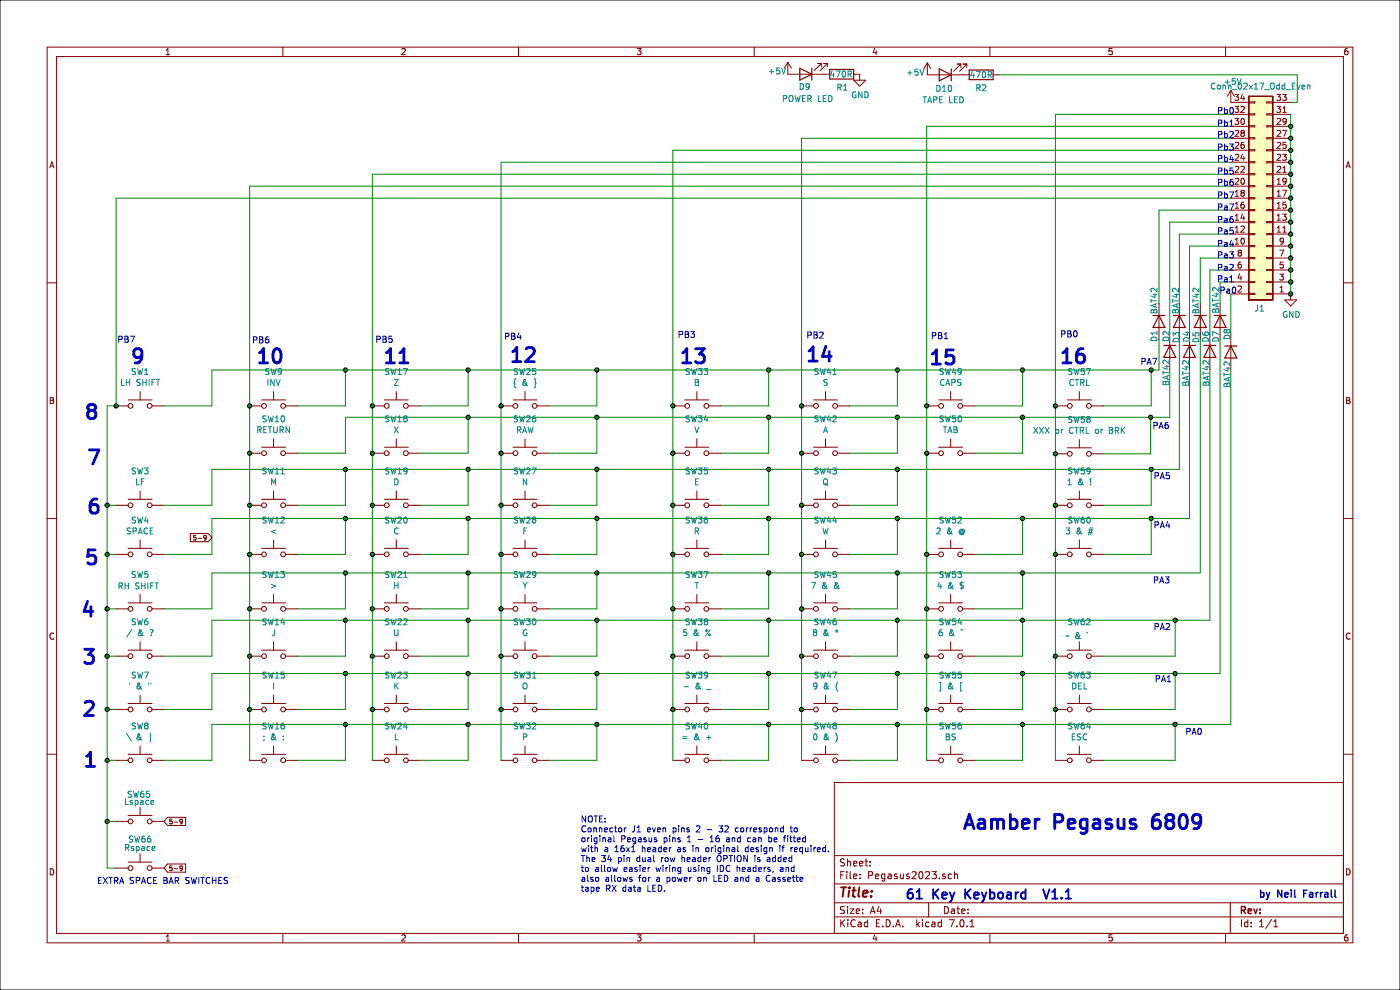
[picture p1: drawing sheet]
EESchema Schematic File Version 4
LIBS:Pegasus2023-cache
EELAYER 29 0
EELAYER END
$Descr A4 11693 8268
encoding utf-8
Sheet 1 1
Title ""
Date ""
Rev ""
Comp ""
Comment1 ""
Comment2 ""
Comment3 ""
Comment4 ""
$EndDescr
Text Notes 10515 7500 0    59   ~ 12
by Neil Farrall
Text Notes 8045 6935 0    118  ~ 24
Aamber Pegasus 6809
$Comp
L Switch:SW_Push SW58
U 1 1
P 9015 3790
F 0 "SW58" H 9015 4075 50  0000 C CNN
F 1 "XXX or CTRL or BRK" H 9015 3984 50  0000 C CNN
F 2 "Button_Switch_Keyboard:SW_Cherry_MX_1.00u_PCB" H 9015 3990 50  0001 C CNN
F 3 "~" H 9015 3990 50  0001 C CNN
	1    9015 3790
	1    0    0    -1  
$EndComp
$Comp
L Switch:SW_Push SW59
U 1 1
P 9015 4220
F 0 "SW59" H 9015 4505 50  0000 C CNN
F 1 "1 & !" H 9015 4414 50  0000 C CNN
F 2 "Button_Switch_Keyboard:SW_Cherry_MX_1.00u_PCB" H 9015 4420 50  0001 C CNN
F 3 "~" H 9015 4420 50  0001 C CNN
	1    9015 4220
	1    0    0    -1  
$EndComp
$Comp
L Switch:SW_Push SW60
U 1 1
P 9015 4630
F 0 "SW60" H 9015 4915 50  0000 C CNN
F 1 "3 & #" H 9015 4824 50  0000 C CNN
F 2 "Button_Switch_Keyboard:SW_Cherry_MX_1.00u_PCB" H 9015 4830 50  0001 C CNN
F 3 "~" H 9015 4830 50  0001 C CNN
	1    9015 4630
	1    0    0    -1  
$EndComp
$Comp
L Switch:SW_Push SW62
U 1 1
P 9015 5480
F 0 "SW62" H 9015 5765 50  0000 C CNN
F 1 "~ & `" H 8995 5650 50  0000 C CNN
F 2 "Button_Switch_Keyboard:SW_Cherry_MX_1.00u_PCB" H 9015 5680 50  0001 C CNN
F 3 "~" H 9015 5680 50  0001 C CNN
	1    9015 5480
	1    0    0    -1  
$EndComp
$Comp
L Switch:SW_Push SW57
U 1 1
P 9015 3390
F 0 "SW57" H 9015 3675 50  0000 C CNN
F 1 "CTRL" H 9015 3584 50  0000 C CNN
F 2 "Button_Switch_Keyboard:SW_Cherry_MX_1.00u_PCB" H 9015 3590 50  0001 C CNN
F 3 "~" H 9015 3590 50  0001 C CNN
	1    9015 3390
	1    0    0    -1  
$EndComp
$Comp
L Switch:SW_Push SW63
U 1 1
P 9015 5925
F 0 "SW63" H 9015 6210 50  0000 C CNN
F 1 "DEL" H 9015 6119 50  0000 C CNN
F 2 "Button_Switch_Keyboard:SW_Cherry_MX_1.00u_PCB" H 9015 6125 50  0001 C CNN
F 3 "~" H 9015 6125 50  0001 C CNN
	1    9015 5925
	1    0    0    -1  
$EndComp
Text Notes 10185 2455 0    51   ~ 0
Pa0
Text Notes 10165 2360 0    51   ~ 0
Pa1
Text Notes 10165 2265 0    51   ~ 0
Pa2
Text Notes 10165 2160 0    51   ~ 0
Pa3
Text Notes 10165 2065 0    51   ~ 0
Pa4
Text Notes 10165 1960 0    51   ~ 0
Pa5
Text Notes 10165 1865 0    51   ~ 0
Pa6
Text Notes 10165 1760 0    51   ~ 0
Pa7
Text Notes 10165 955  0    51   ~ 0
Pb0
Text Notes 10165 1060 0    51   ~ 0
Pb1
Text Notes 10165 1155 0    51   ~ 0
Pb2
Text Notes 10165 1260 0    51   ~ 0
Pb3
Text Notes 10165 1355 0    51   ~ 0
Pb4
Text Notes 10165 1460 0    51   ~ 0
Pb5
Text Notes 10165 1555 0    51   ~ 0
Pb6
Text Notes 10165 1660 0    51   ~ 0
Pb7
Wire Wire Line
	8815 4220 8820 4220
Wire Wire Line
	8815 4630 8820 4630
Connection ~ 8815 4220
Wire Wire Line
	8815 4220 8815 4630
Wire Wire Line
	10280 2455 10280 2790
Wire Wire Line
	10280 2355 10190 2355
Wire Wire Line
	10190 2355 10190 2535
Wire Wire Line
	10280 2255 10105 2255
Wire Wire Line
	10105 2255 10105 2785
Wire Wire Line
	10280 2155 10025 2155
Wire Wire Line
	10025 2155 10025 2535
Wire Wire Line
	10280 2055 9935 2055
Wire Wire Line
	9935 2055 9935 2785
Wire Wire Line
	10280 1955 9850 1955
Wire Wire Line
	9850 1955 9850 2535
Wire Wire Line
	10280 1855 9770 1855
Wire Wire Line
	9770 1855 9770 2785
Wire Wire Line
	10280 1755 9680 1755
Wire Wire Line
	9680 1755 9680 2535
$Comp
L Device:D D5
U 1 1
P 10025 2685
F 0 "D5" H 10105 2650 50  0000 L CNN
F 1 "BAT42" H 9735 2650 50  0000 L CNN
F 2 "Diode_THT:D_DO-35_SOD27_P10.16mm_Horizontal" H 10025 2685 50  0001 C CNN
F 3 "~" H 10025 2685 50  0001 C CNN
	1    10025 2685
	0    1    1    0   
$EndComp
$Comp
L Device:D D7
U 1 1
P 10190 2685
F 0 "D7" H 10265 2650 50  0000 L CNN
F 1 "BAT42" H 9895 2650 50  0000 L CNN
F 2 "Diode_THT:D_DO-35_SOD27_P10.16mm_Horizontal" H 10190 2685 50  0001 C CNN
F 3 "~" H 10190 2685 50  0001 C CNN
	1    10190 2685
	0    1    1    0   
$EndComp
$Comp
L Device:D D1
U 1 1
P 9680 2685
F 0 "D1" H 9750 2645 50  0000 L CNN
F 1 "BAT42" H 9390 2645 50  0000 L CNN
F 2 "Diode_THT:D_DO-35_SOD27_P10.16mm_Horizontal" H 9680 2685 50  0001 C CNN
F 3 "~" H 9680 2685 50  0001 C CNN
	1    9680 2685
	0    1    1    0   
$EndComp
$Comp
L Device:D D2
U 1 1
P 9770 2935
F 0 "D2" H 9590 2905 50  0000 L CNN
F 1 "BAT42" H 9830 2905 50  0000 L CNN
F 2 "Diode_THT:D_DO-35_SOD27_P10.16mm_Horizontal" H 9770 2935 50  0001 C CNN
F 3 "~" H 9770 2935 50  0001 C CNN
	1    9770 2935
	0    1    1    0   
$EndComp
$Comp
L Device:D D3
U 1 1
P 9850 2685
F 0 "D3" H 9930 2660 50  0000 L CNN
F 1 "BAT42" H 9560 2655 50  0000 L CNN
F 2 "Diode_THT:D_DO-35_SOD27_P10.16mm_Horizontal" H 9850 2685 50  0001 C CNN
F 3 "~" H 9850 2685 50  0001 C CNN
	1    9850 2685
	0    1    1    0   
$EndComp
$Comp
L Device:D D4
U 1 1
P 9935 2935
F 0 "D4" H 9760 2910 50  0000 L CNN
F 1 "BAT42" H 10000 2905 50  0000 L CNN
F 2 "Diode_THT:D_DO-35_SOD27_P10.16mm_Horizontal" H 9935 2935 50  0001 C CNN
F 3 "~" H 9935 2935 50  0001 C CNN
	1    9935 2935
	0    1    1    0   
$EndComp
$Comp
L Device:D D6
U 1 1
P 10105 2935
F 0 "D6" H 9930 2900 50  0000 L CNN
F 1 "BAT42" H 10170 2905 50  0000 L CNN
F 2 "Diode_THT:D_DO-35_SOD27_P10.16mm_Horizontal" H 10105 2935 50  0001 C CNN
F 3 "~" H 10105 2935 50  0001 C CNN
	1    10105 2935
	0    1    1    0   
$EndComp
$Comp
L Device:D D8
U 1 1
P 10280 2940
F 0 "D8" H 10080 2910 50  0000 L CNN
F 1 "BAT42" H 10350 2910 50  0000 L CNN
F 2 "Diode_THT:D_DO-35_SOD27_P10.16mm_Horizontal" H 10280 2940 50  0001 C CNN
F 3 "~" H 10280 2940 50  0001 C CNN
	1    10280 2940
	0    1    1    0   
$EndComp
Wire Wire Line
	9680 2835 9680 3090
Wire Wire Line
	1770 3390 1770 3090
Wire Wire Line
	9770 3085 9770 3485
Wire Wire Line
	9850 2835 9850 3920
Wire Wire Line
	9935 3085 9935 4330
Wire Wire Line
	10025 2835 10025 4785
Wire Wire Line
	10105 3085 10105 5180
Wire Wire Line
	10190 2835 10190 5625
Wire Wire Line
	10280 3090 10280 6050
Wire Wire Line
	1770 3090 2885 3090
Wire Wire Line
	9615 3390 9615 3090
Connection ~ 9615 3090
Wire Wire Line
	9615 3090 9680 3090
Wire Wire Line
	8540 3390 8540 3090
Connection ~ 8540 3090
Wire Wire Line
	8540 3090 9615 3090
Wire Wire Line
	7495 3390 7495 3090
Connection ~ 7495 3090
Wire Wire Line
	7495 3090 8540 3090
Wire Wire Line
	6420 3390 6420 3090
Connection ~ 6420 3090
Wire Wire Line
	6420 3090 7495 3090
Wire Wire Line
	7495 3485 7495 3785
Wire Wire Line
	8540 3785 8540 3485
Wire Wire Line
	9615 4220 9615 3920
Connection ~ 9615 3920
Wire Wire Line
	9615 3920 9850 3920
Wire Wire Line
	9615 4630 9615 4330
Connection ~ 9615 4330
Wire Wire Line
	9615 4330 9935 4330
Wire Wire Line
	9815 5480 9815 5180
Wire Wire Line
	9815 5925 9815 5625
Wire Wire Line
	9815 6350 9815 6050
Wire Wire Line
	8540 6350 8540 6050
Wire Wire Line
	8540 5925 8540 5625
Wire Wire Line
	8540 5480 8540 5180
Wire Wire Line
	8540 5085 8540 4785
Wire Wire Line
	8540 4630 8540 4330
Wire Wire Line
	8540 4330 9615 4330
Wire Wire Line
	7495 6350 7495 6050
Wire Wire Line
	7495 5925 7495 5625
Wire Wire Line
	7495 5480 7495 5180
Wire Wire Line
	7495 4630 7495 4330
Wire Wire Line
	7495 4220 7495 3920
Wire Wire Line
	6420 6350 6420 6050
Wire Wire Line
	6420 5925 6420 5625
Wire Wire Line
	6420 5480 6420 5180
Wire Wire Line
	6420 5085 6420 4785
Wire Wire Line
	6420 4630 6420 4330
Wire Wire Line
	6420 4220 6420 3920
Wire Wire Line
	6420 3485 6420 3785
Wire Wire Line
	4985 6350 4985 6050
Wire Wire Line
	4985 5480 4985 5180
Wire Wire Line
	4985 5085 4985 4785
Wire Wire Line
	4985 4630 4985 4330
Wire Wire Line
	4985 4220 4985 3920
Wire Wire Line
	4985 3390 4985 3090
Connection ~ 4985 3090
Wire Wire Line
	4985 3090 6420 3090
Wire Wire Line
	3910 6350 3910 6050
Wire Wire Line
	4985 5625 4985 5925
Wire Wire Line
	3910 5925 3910 5625
Wire Wire Line
	3910 5480 3910 5180
Wire Wire Line
	3910 5085 3910 4785
Wire Wire Line
	3910 4630 3910 4330
Wire Wire Line
	3910 4220 3910 3920
Wire Wire Line
	3910 3785 3910 3485
Wire Wire Line
	3910 3390 3910 3090
Connection ~ 3910 3090
Wire Wire Line
	3910 3090 4985 3090
Wire Wire Line
	2885 6350 2885 6050
Wire Wire Line
	2885 5925 2885 5625
Wire Wire Line
	2885 5480 2885 5180
Wire Wire Line
	2885 5085 2885 4785
Wire Wire Line
	2885 4630 2885 4330
Wire Wire Line
	2885 4220 2885 3920
Wire Wire Line
	2885 3785 2885 3485
Wire Wire Line
	2885 3390 2885 3090
Connection ~ 2885 3090
Wire Wire Line
	2885 3090 3910 3090
Wire Wire Line
	1770 6350 1770 6050
Wire Wire Line
	1770 5925 1770 5625
Wire Wire Line
	1770 5480 1770 5180
Wire Wire Line
	1770 5085 1770 4785
Wire Wire Line
	1770 4630 1770 4330
Wire Wire Line
	1770 4220 1770 3920
Text Notes 980  2865 0    51   ~ 0
PB7
Text Notes 2105 2870 0    51   ~ 0
PB6
Text Notes 3135 2865 0    51   ~ 0
PB5
Text Notes 4210 2840 0    51   ~ 0
PB4
Text Notes 5660 2825 0    51   ~ 0
PB3
Text Notes 6735 2830 0    51   ~ 0
PB2
Text Notes 7775 2835 0    51   ~ 0
PB1
Text Notes 8855 2820 0    51   ~ 0
PB0
Text Notes 9900 6140 0    51   ~ 0
PA0
Text Notes 9645 5700 0    51   ~ 0
PA1
Text Notes 9635 5265 0    51   ~ 0
PA2
Text Notes 9630 4875 0    51   ~ 0
PA3
Text Notes 9635 4415 0    51   ~ 0
PA4
Text Notes 9635 4005 0    51   ~ 0
PA5
Text Notes 9625 3585 0    51   ~ 0
PA6
Text Notes 9525 3050 0    51   ~ 0
PA7
Text Notes 7565 7515 0    79   ~ 16
61 Key Keyboard  V1.1\n
Text Notes 9025 7620 0    51   ~ 0
\n\n
Text Notes 700  6415 0    118  ~ 24
1
Text Notes 690  5990 0    118  ~ 24
2
Text Notes 690  5555 0    118  ~ 24
3
Text Notes 680  5160 0    118  ~ 24
4
Text Notes 710  4725 0    118  ~ 24
5
Text Notes 730  4300 0    118  ~ 24
6
Text Notes 730  3890 0    118  ~ 24
7
Text Notes 710  3510 0    118  ~ 24
8
Text Notes 1095 3045 0    118  ~ 24
9
Text Notes 3205 3045 0    118  ~ 24
11
Text Notes 2145 3045 0    118  ~ 24
10
Text Notes 4260 3035 0    118  ~ 24
12
Text Notes 5680 3045 0    118  ~ 24
13
Text Notes 6735 3030 0    118  ~ 24
14
Text Notes 7765 3055 0    118  ~ 24
15
Text Notes 8855 3045 0    118  ~ 24
16
$Comp
L Switch:SW_Push SW13
U 1 1
P 2285 5085
F 0 "SW13" H 2285 5370 50  0000 C CNN
F 1 ">" H 2285 5279 50  0000 C CNN
F 2 "Button_Switch_Keyboard:SW_Cherry_MX_1.00u_PCB" H 2285 5285 50  0001 C CNN
F 3 "~" H 2285 5285 50  0001 C CNN
	1    2285 5085
	1    0    0    -1  
$EndComp
$Comp
L Switch:SW_Push SW16
U 1 1
P 2285 6350
F 0 "SW16" H 2285 6635 50  0000 C CNN
F 1 "; & :" H 2285 6544 50  0000 C CNN
F 2 "Button_Switch_Keyboard:SW_Cherry_MX_1.00u_PCB" H 2285 6550 50  0001 C CNN
F 3 "~" H 2285 6550 50  0001 C CNN
	1    2285 6350
	1    0    0    -1  
$EndComp
$Comp
L Switch:SW_Push SW15
U 1 1
P 2285 5925
F 0 "SW15" H 2285 6210 50  0000 C CNN
F 1 "I" H 2285 6119 50  0000 C CNN
F 2 "Button_Switch_Keyboard:SW_Cherry_MX_1.00u_PCB" H 2285 6125 50  0001 C CNN
F 3 "~" H 2285 6125 50  0001 C CNN
	1    2285 5925
	1    0    0    -1  
$EndComp
$Comp
L Switch:SW_Push SW9
U 1 1
P 2285 3390
F 0 "SW9" H 2285 3675 50  0000 C CNN
F 1 "INV" H 2285 3584 50  0000 C CNN
F 2 "Button_Switch_Keyboard:SW_Cherry_MX_1.00u_PCB" H 2285 3590 50  0001 C CNN
F 3 "~" H 2285 3590 50  0001 C CNN
	1    2285 3390
	1    0    0    -1  
$EndComp
$Comp
L Switch:SW_Push SW14
U 1 1
P 2285 5480
F 0 "SW14" H 2285 5765 50  0000 C CNN
F 1 "J" H 2285 5674 50  0000 C CNN
F 2 "Button_Switch_Keyboard:SW_Cherry_MX_1.00u_PCB" H 2285 5680 50  0001 C CNN
F 3 "~" H 2285 5680 50  0001 C CNN
	1    2285 5480
	1    0    0    -1  
$EndComp
$Comp
L Switch:SW_Push SW12
U 1 1
P 2285 4630
F 0 "SW12" H 2285 4915 50  0000 C CNN
F 1 "<" H 2285 4824 50  0000 C CNN
F 2 "Button_Switch_Keyboard:SW_Cherry_MX_1.00u_PCB" H 2285 4830 50  0001 C CNN
F 3 "~" H 2285 4830 50  0001 C CNN
	1    2285 4630
	1    0    0    -1  
$EndComp
$Comp
L Switch:SW_Push SW11
U 1 1
P 2285 4220
F 0 "SW11" H 2285 4505 50  0000 C CNN
F 1 "M" H 2285 4414 50  0000 C CNN
F 2 "Button_Switch_Keyboard:SW_Cherry_MX_1.00u_PCB" H 2285 4420 50  0001 C CNN
F 3 "~" H 2285 4420 50  0001 C CNN
	1    2285 4220
	1    0    0    -1  
$EndComp
$Comp
L Switch:SW_Push SW10
U 1 1
P 2285 3785
F 0 "SW10" H 2285 4070 50  0000 C CNN
F 1 "RETURN" H 2285 3979 50  0000 C CNN
F 2 "Button_Switch_Keyboard:SW_Cherry_MX_1.00u_PCB" H 2285 3985 50  0001 C CNN
F 3 "~" H 2285 3985 50  0001 C CNN
	1    2285 3785
	1    0    0    -1  
$EndComp
$Comp
L Switch:SW_Push SW5
U 1 1
P 1170 5085
F 0 "SW5" H 1170 5370 50  0000 C CNN
F 1 "RH SHIFT" H 1155 5275 50  0000 C CNN
F 2 "Button_Switch_Keyboard:SW_Cherry_MX_1.00u_PCB" H 1170 5285 50  0001 C CNN
F 3 "~" H 1170 5285 50  0001 C CNN
	1    1170 5085
	1    0    0    -1  
$EndComp
$Comp
L Switch:SW_Push SW8
U 1 1
P 1170 6350
F 0 "SW8" H 1170 6635 50  0000 C CNN
F 1 "\\ & |" H 1170 6544 50  0000 C CNN
F 2 "Button_Switch_Keyboard:SW_Cherry_MX_1.00u_PCB" H 1170 6550 50  0001 C CNN
F 3 "~" H 1170 6550 50  0001 C CNN
	1    1170 6350
	1    0    0    -1  
$EndComp
$Comp
L Switch:SW_Push SW7
U 1 1
P 1170 5925
F 0 "SW7" H 1170 6210 50  0000 C CNN
F 1 "' & \"" H 1170 6119 50  0000 C CNN
F 2 "Button_Switch_Keyboard:SW_Cherry_MX_1.00u_PCB" H 1170 6125 50  0001 C CNN
F 3 "~" H 1170 6125 50  0001 C CNN
	1    1170 5925
	1    0    0    -1  
$EndComp
$Comp
L Switch:SW_Push SW1
U 1 1
P 1170 3390
F 0 "SW1" H 1170 3675 50  0000 C CNN
F 1 "LH SHIFT" H 1170 3584 50  0000 C CNN
F 2 "Button_Switch_Keyboard:SW_Cherry_MX_1.00u_PCB" H 1170 3590 50  0001 C CNN
F 3 "~" H 1170 3590 50  0001 C CNN
	1    1170 3390
	1    0    0    -1  
$EndComp
$Comp
L Switch:SW_Push SW6
U 1 1
P 1170 5480
F 0 "SW6" H 1170 5765 50  0000 C CNN
F 1 "/ & ?" H 1170 5674 50  0000 C CNN
F 2 "Button_Switch_Keyboard:SW_Cherry_MX_1.00u_PCB" H 1170 5680 50  0001 C CNN
F 3 "~" H 1170 5680 50  0001 C CNN
	1    1170 5480
	1    0    0    -1  
$EndComp
$Comp
L Switch:SW_Push SW4
U 1 1
P 1170 4630
F 0 "SW4" H 1170 4915 50  0000 C CNN
F 1 "SPACE" H 1170 4824 50  0000 C CNN
F 2 "Button_Switch_Keyboard:SW_Cherry_MX_1.00u_PCB" H 1170 4830 50  0001 C CNN
F 3 "~" H 1170 4830 50  0001 C CNN
	1    1170 4630
	1    0    0    -1  
$EndComp
$Comp
L Switch:SW_Push SW3
U 1 1
P 1170 4220
F 0 "SW3" H 1170 4505 50  0000 C CNN
F 1 "LF" H 1170 4414 50  0000 C CNN
F 2 "Button_Switch_Keyboard:SW_Cherry_MX_1.00u_PCB" H 1170 4420 50  0001 C CNN
F 3 "~" H 1170 4420 50  0001 C CNN
	1    1170 4220
	1    0    0    -1  
$EndComp
Wire Wire Line
	3910 3920 4985 3920
Wire Wire Line
	3910 4330 4985 4330
Wire Wire Line
	3910 4785 4985 4785
Wire Wire Line
	3910 5180 4985 5180
Wire Wire Line
	3910 5625 4985 5625
Wire Wire Line
	3910 6050 4985 6050
$Comp
L Switch:SW_Push SW29
U 1 1
P 4385 5085
F 0 "SW29" H 4385 5370 50  0000 C CNN
F 1 "Y" H 4385 5279 50  0000 C CNN
F 2 "Button_Switch_Keyboard:SW_Cherry_MX_1.00u_PCB" H 4385 5285 50  0001 C CNN
F 3 "~" H 4385 5285 50  0001 C CNN
	1    4385 5085
	1    0    0    -1  
$EndComp
$Comp
L Switch:SW_Push SW32
U 1 1
P 4385 6350
F 0 "SW32" H 4385 6635 50  0000 C CNN
F 1 "P" H 4385 6544 50  0000 C CNN
F 2 "Button_Switch_Keyboard:SW_Cherry_MX_1.00u_PCB" H 4385 6550 50  0001 C CNN
F 3 "~" H 4385 6550 50  0001 C CNN
	1    4385 6350
	1    0    0    -1  
$EndComp
$Comp
L Switch:SW_Push SW31
U 1 1
P 4385 5925
F 0 "SW31" H 4385 6210 50  0000 C CNN
F 1 "O" H 4385 6119 50  0000 C CNN
F 2 "Button_Switch_Keyboard:SW_Cherry_MX_1.00u_PCB" H 4385 6125 50  0001 C CNN
F 3 "~" H 4385 6125 50  0001 C CNN
	1    4385 5925
	1    0    0    -1  
$EndComp
$Comp
L Switch:SW_Push SW25
U 1 1
P 4385 3390
F 0 "SW25" H 4385 3675 50  0000 C CNN
F 1 "{ & }" H 4385 3584 50  0000 C CNN
F 2 "Button_Switch_Keyboard:SW_Cherry_MX_1.00u_PCB" H 4385 3590 50  0001 C CNN
F 3 "~" H 4385 3590 50  0001 C CNN
	1    4385 3390
	1    0    0    -1  
$EndComp
$Comp
L Switch:SW_Push SW30
U 1 1
P 4385 5480
F 0 "SW30" H 4385 5765 50  0000 C CNN
F 1 "G" H 4385 5674 50  0000 C CNN
F 2 "Button_Switch_Keyboard:SW_Cherry_MX_1.00u_PCB" H 4385 5680 50  0001 C CNN
F 3 "~" H 4385 5680 50  0001 C CNN
	1    4385 5480
	1    0    0    -1  
$EndComp
$Comp
L Switch:SW_Push SW28
U 1 1
P 4385 4630
F 0 "SW28" H 4385 4915 50  0000 C CNN
F 1 "F" H 4385 4824 50  0000 C CNN
F 2 "Button_Switch_Keyboard:SW_Cherry_MX_1.00u_PCB" H 4385 4830 50  0001 C CNN
F 3 "~" H 4385 4830 50  0001 C CNN
	1    4385 4630
	1    0    0    -1  
$EndComp
$Comp
L Switch:SW_Push SW27
U 1 1
P 4385 4220
F 0 "SW27" H 4385 4505 50  0000 C CNN
F 1 "N" H 4385 4414 50  0000 C CNN
F 2 "Button_Switch_Keyboard:SW_Cherry_MX_1.00u_PCB" H 4385 4420 50  0001 C CNN
F 3 "~" H 4385 4420 50  0001 C CNN
	1    4385 4220
	1    0    0    -1  
$EndComp
$Comp
L Switch:SW_Push SW26
U 1 1
P 4385 3785
F 0 "SW26" H 4385 4070 50  0000 C CNN
F 1 "RAW" H 4385 3979 50  0000 C CNN
F 2 "Button_Switch_Keyboard:SW_Cherry_MX_1.00u_PCB" H 4385 3985 50  0001 C CNN
F 3 "~" H 4385 3985 50  0001 C CNN
	1    4385 3785
	1    0    0    -1  
$EndComp
$Comp
L Switch:SW_Push SW37
U 1 1
P 5820 5085
F 0 "SW37" H 5820 5370 50  0000 C CNN
F 1 "T" H 5820 5279 50  0000 C CNN
F 2 "Button_Switch_Keyboard:SW_Cherry_MX_1.00u_PCB" H 5820 5285 50  0001 C CNN
F 3 "~" H 5820 5285 50  0001 C CNN
	1    5820 5085
	1    0    0    -1  
$EndComp
$Comp
L Switch:SW_Push SW40
U 1 1
P 5820 6350
F 0 "SW40" H 5820 6635 50  0000 C CNN
F 1 "= & +" H 5820 6544 50  0000 C CNN
F 2 "Button_Switch_Keyboard:SW_Cherry_MX_1.00u_PCB" H 5820 6550 50  0001 C CNN
F 3 "~" H 5820 6550 50  0001 C CNN
	1    5820 6350
	1    0    0    -1  
$EndComp
$Comp
L Switch:SW_Push SW39
U 1 1
P 5820 5925
F 0 "SW39" H 5820 6210 50  0000 C CNN
F 1 "- & _" H 5820 6119 50  0000 C CNN
F 2 "Button_Switch_Keyboard:SW_Cherry_MX_1.00u_PCB" H 5820 6125 50  0001 C CNN
F 3 "~" H 5820 6125 50  0001 C CNN
	1    5820 5925
	1    0    0    -1  
$EndComp
$Comp
L Switch:SW_Push SW33
U 1 1
P 5820 3390
F 0 "SW33" H 5820 3675 50  0000 C CNN
F 1 "B" H 5820 3584 50  0000 C CNN
F 2 "Button_Switch_Keyboard:SW_Cherry_MX_1.00u_PCB" H 5820 3590 50  0001 C CNN
F 3 "~" H 5820 3590 50  0001 C CNN
	1    5820 3390
	1    0    0    -1  
$EndComp
$Comp
L Switch:SW_Push SW38
U 1 1
P 5820 5480
F 0 "SW38" H 5820 5765 50  0000 C CNN
F 1 "5 & %" H 5820 5674 50  0000 C CNN
F 2 "Button_Switch_Keyboard:SW_Cherry_MX_1.00u_PCB" H 5820 5680 50  0001 C CNN
F 3 "~" H 5820 5680 50  0001 C CNN
	1    5820 5480
	1    0    0    -1  
$EndComp
$Comp
L Switch:SW_Push SW36
U 1 1
P 5820 4630
F 0 "SW36" H 5820 4915 50  0000 C CNN
F 1 "R" H 5820 4824 50  0000 C CNN
F 2 "Button_Switch_Keyboard:SW_Cherry_MX_1.00u_PCB" H 5820 4830 50  0001 C CNN
F 3 "~" H 5820 4830 50  0001 C CNN
	1    5820 4630
	1    0    0    -1  
$EndComp
$Comp
L Switch:SW_Push SW35
U 1 1
P 5820 4220
F 0 "SW35" H 5820 4505 50  0000 C CNN
F 1 "E" H 5820 4414 50  0000 C CNN
F 2 "Button_Switch_Keyboard:SW_Cherry_MX_1.00u_PCB" H 5820 4420 50  0001 C CNN
F 3 "~" H 5820 4420 50  0001 C CNN
	1    5820 4220
	1    0    0    -1  
$EndComp
$Comp
L Switch:SW_Push SW34
U 1 1
P 5820 3785
F 0 "SW34" H 5820 4070 50  0000 C CNN
F 1 "V" H 5820 3979 50  0000 C CNN
F 2 "Button_Switch_Keyboard:SW_Cherry_MX_1.00u_PCB" H 5820 3985 50  0001 C CNN
F 3 "~" H 5820 3985 50  0001 C CNN
	1    5820 3785
	1    0    0    -1  
$EndComp
$Comp
L Switch:SW_Push SW45
U 1 1
P 6895 5085
F 0 "SW45" H 6895 5370 50  0000 C CNN
F 1 "7 & &" H 6895 5279 50  0000 C CNN
F 2 "Button_Switch_Keyboard:SW_Cherry_MX_1.00u_PCB" H 6895 5285 50  0001 C CNN
F 3 "~" H 6895 5285 50  0001 C CNN
	1    6895 5085
	1    0    0    -1  
$EndComp
$Comp
L Switch:SW_Push SW48
U 1 1
P 6895 6350
F 0 "SW48" H 6895 6635 50  0000 C CNN
F 1 "0 & )" H 6895 6544 50  0000 C CNN
F 2 "Button_Switch_Keyboard:SW_Cherry_MX_1.00u_PCB" H 6895 6550 50  0001 C CNN
F 3 "~" H 6895 6550 50  0001 C CNN
	1    6895 6350
	1    0    0    -1  
$EndComp
$Comp
L Switch:SW_Push SW47
U 1 1
P 6895 5925
F 0 "SW47" H 6895 6210 50  0000 C CNN
F 1 "9 & (" H 6895 6119 50  0000 C CNN
F 2 "Button_Switch_Keyboard:SW_Cherry_MX_1.00u_PCB" H 6895 6125 50  0001 C CNN
F 3 "~" H 6895 6125 50  0001 C CNN
	1    6895 5925
	1    0    0    -1  
$EndComp
$Comp
L Switch:SW_Push SW41
U 1 1
P 6895 3390
F 0 "SW41" H 6895 3675 50  0000 C CNN
F 1 "S" H 6895 3584 50  0000 C CNN
F 2 "Button_Switch_Keyboard:SW_Cherry_MX_1.00u_PCB" H 6895 3590 50  0001 C CNN
F 3 "~" H 6895 3590 50  0001 C CNN
	1    6895 3390
	1    0    0    -1  
$EndComp
$Comp
L Switch:SW_Push SW46
U 1 1
P 6895 5480
F 0 "SW46" H 6895 5765 50  0000 C CNN
F 1 "8 & *" H 6895 5674 50  0000 C CNN
F 2 "Button_Switch_Keyboard:SW_Cherry_MX_1.00u_PCB" H 6895 5680 50  0001 C CNN
F 3 "~" H 6895 5680 50  0001 C CNN
	1    6895 5480
	1    0    0    -1  
$EndComp
$Comp
L Switch:SW_Push SW44
U 1 1
P 6895 4630
F 0 "SW44" H 6895 4915 50  0000 C CNN
F 1 "W" H 6895 4824 50  0000 C CNN
F 2 "Button_Switch_Keyboard:SW_Cherry_MX_1.00u_PCB" H 6895 4830 50  0001 C CNN
F 3 "~" H 6895 4830 50  0001 C CNN
	1    6895 4630
	1    0    0    -1  
$EndComp
$Comp
L Switch:SW_Push SW43
U 1 1
P 6895 4220
F 0 "SW43" H 6895 4505 50  0000 C CNN
F 1 "Q" H 6895 4414 50  0000 C CNN
F 2 "Button_Switch_Keyboard:SW_Cherry_MX_1.00u_PCB" H 6895 4420 50  0001 C CNN
F 3 "~" H 6895 4420 50  0001 C CNN
	1    6895 4220
	1    0    0    -1  
$EndComp
$Comp
L Switch:SW_Push SW42
U 1 1
P 6895 3785
F 0 "SW42" H 6895 4070 50  0000 C CNN
F 1 "A" H 6895 3979 50  0000 C CNN
F 2 "Button_Switch_Keyboard:SW_Cherry_MX_1.00u_PCB" H 6895 3985 50  0001 C CNN
F 3 "~" H 6895 3985 50  0001 C CNN
	1    6895 3785
	1    0    0    -1  
$EndComp
$Comp
L Switch:SW_Push SW53
U 1 1
P 7940 5085
F 0 "SW53" H 7940 5370 50  0000 C CNN
F 1 "4 & $" H 7940 5279 50  0000 C CNN
F 2 "Button_Switch_Keyboard:SW_Cherry_MX_1.00u_PCB" H 7940 5285 50  0001 C CNN
F 3 "~" H 7940 5285 50  0001 C CNN
	1    7940 5085
	1    0    0    -1  
$EndComp
$Comp
L Switch:SW_Push SW56
U 1 1
P 7940 6350
F 0 "SW56" H 7940 6635 50  0000 C CNN
F 1 "BS" H 7940 6544 50  0000 C CNN
F 2 "Button_Switch_Keyboard:SW_Cherry_MX_1.00u_PCB" H 7940 6550 50  0001 C CNN
F 3 "~" H 7940 6550 50  0001 C CNN
	1    7940 6350
	1    0    0    -1  
$EndComp
$Comp
L Switch:SW_Push SW55
U 1 1
P 7940 5925
F 0 "SW55" H 7940 6210 50  0000 C CNN
F 1 "] & [" H 7940 6119 50  0000 C CNN
F 2 "Button_Switch_Keyboard:SW_Cherry_MX_1.00u_PCB" H 7940 6125 50  0001 C CNN
F 3 "~" H 7940 6125 50  0001 C CNN
	1    7940 5925
	1    0    0    -1  
$EndComp
$Comp
L Switch:SW_Push SW49
U 1 1
P 7940 3390
F 0 "SW49" H 7940 3675 50  0000 C CNN
F 1 "CAPS" H 7940 3584 50  0000 C CNN
F 2 "Button_Switch_Keyboard:SW_Cherry_MX_1.00u_PCB" H 7940 3590 50  0001 C CNN
F 3 "~" H 7940 3590 50  0001 C CNN
	1    7940 3390
	1    0    0    -1  
$EndComp
$Comp
L Switch:SW_Push SW54
U 1 1
P 7940 5480
F 0 "SW54" H 7940 5765 50  0000 C CNN
F 1 "6 & ^" H 7940 5674 50  0000 C CNN
F 2 "Button_Switch_Keyboard:SW_Cherry_MX_1.00u_PCB" H 7940 5680 50  0001 C CNN
F 3 "~" H 7940 5680 50  0001 C CNN
	1    7940 5480
	1    0    0    -1  
$EndComp
$Comp
L Switch:SW_Push SW52
U 1 1
P 7940 4630
F 0 "SW52" H 7940 4915 50  0000 C CNN
F 1 "2 & @" H 7940 4824 50  0000 C CNN
F 2 "Button_Switch_Keyboard:SW_Cherry_MX_1.00u_PCB" H 7940 4830 50  0001 C CNN
F 3 "~" H 7940 4830 50  0001 C CNN
	1    7940 4630
	1    0    0    -1  
$EndComp
$Comp
L Switch:SW_Push SW50
U 1 1
P 7940 3785
F 0 "SW50" H 7940 4070 50  0000 C CNN
F 1 "TAB" H 7940 3979 50  0000 C CNN
F 2 "Button_Switch_Keyboard:SW_Cherry_MX_1.00u_PCB" H 7940 3985 50  0001 C CNN
F 3 "~" H 7940 3985 50  0001 C CNN
	1    7940 3785
	1    0    0    -1  
$EndComp
Connection ~ 7495 3920
Connection ~ 7495 4330
Wire Wire Line
	7495 4330 8540 4330
Connection ~ 7495 4785
Wire Wire Line
	7495 4785 8540 4785
Connection ~ 7495 5180
Wire Wire Line
	7495 5180 8540 5180
Connection ~ 7495 5625
Wire Wire Line
	7495 5625 8540 5625
Wire Wire Line
	7495 6050 8540 6050
Wire Wire Line
	7740 3390 7740 3785
Connection ~ 7740 3785
Connection ~ 7740 4630
Wire Wire Line
	7740 4630 7740 5085
Connection ~ 7740 5085
Wire Wire Line
	7740 5085 7740 5480
Connection ~ 7740 5480
Wire Wire Line
	7740 5480 7740 5925
Connection ~ 7740 5925
Wire Wire Line
	7740 5925 7740 6350
Connection ~ 8540 4330
Connection ~ 8540 4785
Connection ~ 8540 5180
Connection ~ 8540 5625
Connection ~ 8540 6050
Wire Wire Line
	6695 3390 6695 3785
Connection ~ 6695 3785
Wire Wire Line
	6695 3785 6695 4220
Connection ~ 6695 4220
Wire Wire Line
	6695 4220 6695 4630
Connection ~ 6695 4630
Wire Wire Line
	6695 4630 6695 5085
Connection ~ 6695 5085
Wire Wire Line
	6695 5085 6695 5480
Connection ~ 6695 5480
Wire Wire Line
	6695 5480 6695 5925
Connection ~ 6695 5925
Wire Wire Line
	6695 5925 6695 6350
Wire Wire Line
	5620 3390 5620 3785
Connection ~ 5620 3785
Wire Wire Line
	5620 3785 5620 4220
Connection ~ 5620 4220
Wire Wire Line
	5620 4220 5620 4630
Connection ~ 5620 4630
Wire Wire Line
	5620 4630 5620 5085
Connection ~ 5620 5085
Wire Wire Line
	5620 5085 5620 5480
Connection ~ 5620 5480
Wire Wire Line
	5620 5480 5620 5925
Connection ~ 5620 5925
Wire Wire Line
	5620 5925 5620 6350
Connection ~ 6420 3920
Connection ~ 6420 4330
Connection ~ 6420 4785
Connection ~ 6420 5180
Connection ~ 6420 5625
Wire Wire Line
	4185 4220 4185 4630
Connection ~ 4185 4630
Wire Wire Line
	4185 4630 4185 5085
Connection ~ 4185 5085
Wire Wire Line
	4185 5085 4185 5480
Connection ~ 4185 5480
Wire Wire Line
	4185 5480 4185 5925
Connection ~ 4185 5925
Wire Wire Line
	4185 5925 4185 6350
$Comp
L Switch:SW_Push SW21
U 1 1
P 3310 5085
F 0 "SW21" H 3310 5370 50  0000 C CNN
F 1 "H" H 3310 5279 50  0000 C CNN
F 2 "Button_Switch_Keyboard:SW_Cherry_MX_1.00u_PCB" H 3310 5285 50  0001 C CNN
F 3 "~" H 3310 5285 50  0001 C CNN
	1    3310 5085
	1    0    0    -1  
$EndComp
$Comp
L Switch:SW_Push SW24
U 1 1
P 3310 6350
F 0 "SW24" H 3310 6635 50  0000 C CNN
F 1 "L" H 3310 6544 50  0000 C CNN
F 2 "Button_Switch_Keyboard:SW_Cherry_MX_1.00u_PCB" H 3310 6550 50  0001 C CNN
F 3 "~" H 3310 6550 50  0001 C CNN
	1    3310 6350
	1    0    0    -1  
$EndComp
$Comp
L Switch:SW_Push SW23
U 1 1
P 3310 5925
F 0 "SW23" H 3310 6210 50  0000 C CNN
F 1 "K" H 3310 6119 50  0000 C CNN
F 2 "Button_Switch_Keyboard:SW_Cherry_MX_1.00u_PCB" H 3310 6125 50  0001 C CNN
F 3 "~" H 3310 6125 50  0001 C CNN
	1    3310 5925
	1    0    0    -1  
$EndComp
$Comp
L Switch:SW_Push SW17
U 1 1
P 3310 3390
F 0 "SW17" H 3310 3675 50  0000 C CNN
F 1 "Z" H 3310 3584 50  0000 C CNN
F 2 "Button_Switch_Keyboard:SW_Cherry_MX_1.00u_PCB" H 3310 3590 50  0001 C CNN
F 3 "~" H 3310 3590 50  0001 C CNN
	1    3310 3390
	1    0    0    -1  
$EndComp
$Comp
L Switch:SW_Push SW22
U 1 1
P 3310 5480
F 0 "SW22" H 3310 5765 50  0000 C CNN
F 1 "U" H 3310 5674 50  0000 C CNN
F 2 "Button_Switch_Keyboard:SW_Cherry_MX_1.00u_PCB" H 3310 5680 50  0001 C CNN
F 3 "~" H 3310 5680 50  0001 C CNN
	1    3310 5480
	1    0    0    -1  
$EndComp
$Comp
L Switch:SW_Push SW20
U 1 1
P 3310 4630
F 0 "SW20" H 3310 4915 50  0000 C CNN
F 1 "C" H 3310 4824 50  0000 C CNN
F 2 "Button_Switch_Keyboard:SW_Cherry_MX_1.00u_PCB" H 3310 4830 50  0001 C CNN
F 3 "~" H 3310 4830 50  0001 C CNN
	1    3310 4630
	1    0    0    -1  
$EndComp
$Comp
L Switch:SW_Push SW19
U 1 1
P 3310 4220
F 0 "SW19" H 3310 4505 50  0000 C CNN
F 1 "D" H 3310 4414 50  0000 C CNN
F 2 "Button_Switch_Keyboard:SW_Cherry_MX_1.00u_PCB" H 3310 4420 50  0001 C CNN
F 3 "~" H 3310 4420 50  0001 C CNN
	1    3310 4220
	1    0    0    -1  
$EndComp
$Comp
L Switch:SW_Push SW18
U 1 1
P 3310 3785
F 0 "SW18" H 3310 4070 50  0000 C CNN
F 1 "X" H 3310 3979 50  0000 C CNN
F 2 "Button_Switch_Keyboard:SW_Cherry_MX_1.00u_PCB" H 3310 3985 50  0001 C CNN
F 3 "~" H 3310 3985 50  0001 C CNN
	1    3310 3785
	1    0    0    -1  
$EndComp
Wire Wire Line
	2885 3485 3910 3485
Wire Wire Line
	2885 3920 3910 3920
Wire Wire Line
	2885 4330 3910 4330
Connection ~ 2885 4785
Wire Wire Line
	2885 4785 3910 4785
Connection ~ 2885 5180
Wire Wire Line
	2885 5180 3910 5180
Connection ~ 2885 5625
Wire Wire Line
	2885 5625 3910 5625
Connection ~ 2885 6050
Wire Wire Line
	2885 6050 3910 6050
Connection ~ 3110 3390
Wire Wire Line
	3110 3390 3110 3785
Connection ~ 3110 3785
Wire Wire Line
	3110 3785 3110 4220
Connection ~ 3110 4220
Wire Wire Line
	3110 4220 3110 4630
Connection ~ 3110 4630
Wire Wire Line
	3110 4630 3110 5085
Connection ~ 3110 5085
Wire Wire Line
	3110 5085 3110 5480
Connection ~ 3110 5480
Wire Wire Line
	3110 5480 3110 5925
Connection ~ 3110 5925
Wire Wire Line
	3110 5925 3110 6350
Connection ~ 3910 3485
Connection ~ 3910 3920
Connection ~ 3910 4330
Connection ~ 3910 4785
Connection ~ 3910 5180
Connection ~ 3910 5625
Connection ~ 3910 6050
Connection ~ 2085 3390
Wire Wire Line
	2085 3390 2085 3785
Connection ~ 2085 3785
Wire Wire Line
	2085 3785 2085 4220
Connection ~ 2085 4220
Wire Wire Line
	2085 4220 2085 4630
Connection ~ 2085 4630
Wire Wire Line
	2085 4630 2085 5085
Connection ~ 2085 5085
Wire Wire Line
	2085 5085 2085 5480
Connection ~ 2085 5480
Wire Wire Line
	2085 5480 2085 5925
Connection ~ 2085 5925
Wire Wire Line
	2085 5925 2085 6350
Connection ~ 970  3390
Wire Wire Line
	1770 4785 2885 4785
Wire Wire Line
	1770 5180 2885 5180
Wire Wire Line
	1770 5625 2885 5625
Wire Wire Line
	1770 6050 2885 6050
Wire Wire Line
	4985 6050 6420 6050
Connection ~ 4985 6050
Wire Wire Line
	4985 5625 6420 5625
Connection ~ 4985 5625
Wire Wire Line
	4985 5180 6420 5180
Connection ~ 4985 5180
Wire Wire Line
	4985 4785 6420 4785
Connection ~ 4985 4785
Wire Wire Line
	4985 4330 6420 4330
Connection ~ 4985 4330
Wire Wire Line
	4985 3920 6420 3920
Connection ~ 4985 3920
Wire Wire Line
	2885 3920 1770 3920
Connection ~ 2885 3920
Wire Wire Line
	2885 4330 1770 4330
Connection ~ 2885 4330
$Comp
L Switch:SW_Push SW65
U 1 1
P 1170 6860
F 0 "SW65" H 1160 7085 50  0000 C CNN
F 1 "Lspace" H 1165 7025 50  0000 C CNN
F 2 "Button_Switch_Keyboard:SW_Cherry_MX_1.00u_PCB" H 1170 7060 50  0001 C CNN
F 3 "~" H 1170 7060 50  0001 C CNN
	1    1170 6860
	1    0    0    -1  
$EndComp
$Comp
L Switch:SW_Push SW66
U 1 1
P 1170 7250
F 0 "SW66" H 1170 7490 50  0000 C CNN
F 1 "Rspace" H 1170 7420 50  0000 C CNN
F 2 "Button_Switch_Keyboard:SW_Cherry_MX_1.00u_PCB" H 1170 7450 50  0001 C CNN
F 3 "~" H 1170 7450 50  0001 C CNN
	1    1170 7250
	1    0    0    -1  
$EndComp
Text GLabel 1370 6860 2    39   Input ~ 0
5-9
Text GLabel 1770 4490 0    39   Input ~ 0
5-9
Wire Wire Line
	6420 3920 7495 3920
Wire Wire Line
	6420 4330 7495 4330
Wire Wire Line
	6420 4785 7495 4785
Wire Wire Line
	6420 5180 7495 5180
Wire Wire Line
	6420 5625 7495 5625
Wire Wire Line
	970  3390 895  3390
Wire Wire Line
	895  5085 970  5085
Wire Wire Line
	970  4220 895  4220
Connection ~ 895  4220
Wire Wire Line
	895  4220 895  4630
Wire Wire Line
	3910 3485 4985 3485
Connection ~ 4185 4220
Wire Wire Line
	4185 3785 4190 3785
Wire Wire Line
	7740 3785 7740 4630
Wire Wire Line
	8540 3485 9610 3485
Wire Wire Line
	8540 6050 9815 6050
Connection ~ 9815 6050
Wire Wire Line
	9815 6050 10280 6050
Wire Wire Line
	8540 5625 9815 5625
Connection ~ 9815 5625
Wire Wire Line
	9815 5625 10190 5625
Connection ~ 9815 5180
Wire Wire Line
	9815 5180 10105 5180
Wire Wire Line
	8540 5180 9815 5180
Wire Wire Line
	8540 4785 10025 4785
Wire Wire Line
	895  3390 895  4220
Connection ~ 895  4630
Wire Wire Line
	895  4630 970  4630
Wire Wire Line
	895  4630 895  5085
Wire Wire Line
	1770 4630 1370 4630
Wire Wire Line
	1770 6350 1370 6350
Wire Wire Line
	1770 5925 1370 5925
Wire Wire Line
	1770 5480 1370 5480
Wire Wire Line
	1770 5085 1370 5085
Wire Wire Line
	1770 4220 1370 4220
Wire Wire Line
	1770 3390 1370 3390
Wire Wire Line
	2885 6350 2485 6350
Wire Wire Line
	2885 5925 2485 5925
Wire Wire Line
	2885 5480 2485 5480
Wire Wire Line
	2885 5085 2485 5085
Wire Wire Line
	2885 4630 2485 4630
Wire Wire Line
	2885 4220 2485 4220
Wire Wire Line
	2885 3785 2485 3785
Wire Wire Line
	2885 3390 2485 3390
$Comp
L Switch:SW_Push SW64
U 1 1
P 9015 6350
F 0 "SW64" H 9015 6635 50  0000 C CNN
F 1 "ESC" H 9015 6544 50  0000 C CNN
F 2 "Button_Switch_Keyboard:SW_Cherry_MX_1.00u_PCB" H 9015 6550 50  0001 C CNN
F 3 "~" H 9015 6550 50  0001 C CNN
	1    9015 6350
	1    0    0    -1  
$EndComp
Wire Wire Line
	4185 3390 4185 3785
Wire Wire Line
	3910 3390 3510 3390
Wire Wire Line
	3910 3785 3510 3785
Wire Wire Line
	3910 4220 3510 4220
Wire Wire Line
	3910 4630 3510 4630
Wire Wire Line
	3910 5085 3510 5085
Wire Wire Line
	3910 5480 3510 5480
Wire Wire Line
	3910 5925 3510 5925
Wire Wire Line
	3910 6350 3510 6350
Wire Wire Line
	4985 6350 4585 6350
Wire Wire Line
	4985 5925 4585 5925
Wire Wire Line
	4985 5480 4585 5480
Wire Wire Line
	4985 5085 4585 5085
Wire Wire Line
	4985 4630 4585 4630
Wire Wire Line
	4985 4220 4585 4220
Wire Wire Line
	4985 3390 4585 3390
Connection ~ 4185 3785
Wire Wire Line
	4185 3785 4185 4220
Wire Wire Line
	4585 3785 4985 3785
Wire Wire Line
	4985 3785 4985 3485
Connection ~ 4985 3485
Wire Wire Line
	4985 3485 6420 3485
Wire Wire Line
	6420 3390 6020 3390
Wire Wire Line
	6420 3785 6020 3785
Wire Wire Line
	6420 4220 6020 4220
Wire Wire Line
	6420 4630 6020 4630
Wire Wire Line
	6420 5085 6020 5085
Wire Wire Line
	6420 5480 6020 5480
Wire Wire Line
	6420 5925 6020 5925
Wire Wire Line
	6420 6350 6020 6350
Wire Wire Line
	7495 3390 7095 3390
Wire Wire Line
	6420 3485 7495 3485
Connection ~ 6420 3485
Connection ~ 8540 3485
Connection ~ 7495 3485
Wire Wire Line
	7495 3485 8540 3485
Wire Wire Line
	7095 3785 7495 3785
Wire Wire Line
	7095 4220 7495 4220
Wire Wire Line
	7095 4630 7495 4630
Wire Wire Line
	7095 5085 7495 5085
Wire Wire Line
	7495 4785 7495 5085
Wire Wire Line
	7095 5480 7495 5480
Wire Wire Line
	7095 5925 7495 5925
Wire Wire Line
	7095 6350 7495 6350
Wire Wire Line
	7495 6050 6420 6050
Connection ~ 7495 6050
Connection ~ 6420 6050
Wire Wire Line
	8140 3390 8540 3390
Wire Wire Line
	8140 3785 8540 3785
Wire Wire Line
	8140 4630 8540 4630
Wire Wire Line
	8140 5085 8540 5085
Wire Wire Line
	8140 5480 8540 5480
Wire Wire Line
	8140 5925 8540 5925
Wire Wire Line
	8140 6350 8540 6350
Wire Wire Line
	7495 3920 9615 3920
Wire Wire Line
	8815 3390 8815 3790
Connection ~ 8815 3790
Wire Wire Line
	8815 3790 8815 4220
Connection ~ 8815 4630
Wire Wire Line
	8815 4630 8815 5480
Connection ~ 8815 5480
Wire Wire Line
	8815 5480 8815 5925
Wire Wire Line
	9215 5925 9815 5925
Wire Wire Line
	9215 6350 9815 6350
Wire Wire Line
	8815 6350 8815 5925
Connection ~ 8815 5925
Wire Wire Line
	9215 5480 9815 5480
Wire Wire Line
	9615 4630 9215 4630
Wire Wire Line
	9615 4220 9215 4220
Wire Wire Line
	9215 3790 9610 3790
Wire Wire Line
	9610 3790 9610 3485
Connection ~ 9610 3485
Wire Wire Line
	9610 3485 9770 3485
Wire Wire Line
	9215 3390 9615 3390
Text Notes 810  7385 0    51   ~ 0
EXTRA SPACE BAR SWITCHES
Text GLabel 1370 7250 2    39   Input ~ 0
5-9
Wire Wire Line
	970  1655 970  3390
Wire Wire Line
	2085 1555 2085 3390
Wire Wire Line
	2085 1555 10280 1555
Wire Wire Line
	10280 1455 3110 1455
Wire Wire Line
	3110 1455 3110 3390
Wire Wire Line
	10280 1355 4185 1355
Wire Wire Line
	4185 1355 4185 3390
Connection ~ 4185 3390
Wire Wire Line
	970  1655 10280 1655
Wire Wire Line
	10280 1255 5620 1255
Wire Wire Line
	5620 1255 5620 3390
Connection ~ 5620 3390
Wire Wire Line
	10280 1155 6695 1155
Wire Wire Line
	6695 1155 6695 3390
Connection ~ 6695 3390
Wire Wire Line
	10280 1055 7740 1055
Wire Wire Line
	7740 1055 7740 3390
Connection ~ 7740 3390
Wire Wire Line
	10280 955  8815 955 
Wire Wire Line
	8815 955  8815 3390
Connection ~ 8815 3390
$Comp
L Connector_Generic:Conn_02x17_Odd_Even J1
U 1 1
P 10580 1655
F 0 "J1" H 10640 2575 50  0000 C CNN
F 1 "Conn_02x17_Odd_Even" H 10630 721 50  0000 C CNN
F 2 "Connector_PinHeader_2.54mm:PinHeader_2x17_P2.54mm_Vertical" H 10580 1655 50  0001 C CNN
F 3 "~" H 10580 1655 50  0001 C CNN
	1    10580 1655
	-1   0    0    1   
$EndComp
$Comp
L power:+5V #PWR0101
U 1 1
P 10280 855
F 0 "#PWR0101" H 10280 705 50  0001 C CNN
F 1 "+5V" H 10295 1028 50  0000 C CNN
F 2 "" H 10280 855 50  0001 C CNN
F 3 "" H 10280 855 50  0001 C CNN
	1    10280 855 
	1    0    0    -1  
$EndComp
$Comp
L power:GND #PWR0102
U 1 1
P 10780 2455
F 0 "#PWR0102" H 10780 2205 50  0001 C CNN
F 1 "GND" H 10785 2282 50  0000 C CNN
F 2 "" H 10780 2455 50  0001 C CNN
F 3 "" H 10780 2455 50  0001 C CNN
	1    10780 2455
	1    0    0    -1  
$EndComp
$Comp
L Device:LED D10
U 1 1
P 7895 625
F 0 "D10" H 7905 740 50  0000 C CNN
F 1 "TAPE LED" H 7910 835 50  0000 C CNN
F 2 "LED_THT:LED_D5.0mm" H 7895 625 50  0001 C CNN
F 3 "~" H 7895 625 50  0001 C CNN
	1    7895 625 
	-1   0    0    1   
$EndComp
$Comp
L Device:LED D9
U 1 1
P 6730 620
F 0 "D9" H 6740 725 50  0000 C CNN
F 1 "POWER LED" H 6715 825 50  0000 C CNN
F 2 "LED_THT:LED_D5.0mm" H 6730 620 50  0001 C CNN
F 3 "~" H 6730 620 50  0001 C CNN
	1    6730 620 
	-1   0    0    1   
$EndComp
$Comp
L Device:R R2
U 1 1
P 8195 625
F 0 "R2" V 8305 625 50  0000 C CNN
F 1 "470R" V 8195 625 50  0000 C CNN
F 2 "Resistor_THT:R_Axial_DIN0309_L9.0mm_D3.2mm_P15.24mm_Horizontal" V 8125 625 50  0001 C CNN
F 3 "~" H 8195 625 50  0001 C CNN
	1    8195 625 
	0    1    1    0   
$EndComp
$Comp
L Device:R R1
U 1 1
P 7030 620
F 0 "R1" V 7140 625 50  0000 C CNN
F 1 "470R" V 7030 615 50  0000 C CNN
F 2 "Resistor_THT:R_Axial_DIN0309_L9.0mm_D3.2mm_P15.24mm_Horizontal" V 6960 620 50  0001 C CNN
F 3 "~" H 7030 620 50  0001 C CNN
	1    7030 620 
	0    1    1    0   
$EndComp
Wire Wire Line
	10780 855  10835 855 
Wire Wire Line
	10835 855  10835 625 
Wire Wire Line
	10780 2455 10780 2355
Connection ~ 10780 2455
Connection ~ 10780 1055
Wire Wire Line
	10780 1055 10780 955 
Connection ~ 10780 1155
Wire Wire Line
	10780 1155 10780 1055
Connection ~ 10780 1255
Wire Wire Line
	10780 1255 10780 1155
Connection ~ 10780 1355
Wire Wire Line
	10780 1355 10780 1255
Connection ~ 10780 1455
Wire Wire Line
	10780 1455 10780 1355
Connection ~ 10780 1555
Wire Wire Line
	10780 1555 10780 1455
Connection ~ 10780 1655
Wire Wire Line
	10780 1655 10780 1555
Connection ~ 10780 1755
Wire Wire Line
	10780 1755 10780 1655
Connection ~ 10780 1855
Wire Wire Line
	10780 1855 10780 1755
Connection ~ 10780 1955
Wire Wire Line
	10780 1955 10780 1855
Connection ~ 10780 2055
Wire Wire Line
	10780 2055 10780 1955
Connection ~ 10780 2155
Wire Wire Line
	10780 2155 10780 2055
Connection ~ 10780 2255
Wire Wire Line
	10780 2255 10780 2155
Connection ~ 10780 2355
Wire Wire Line
	10780 2355 10780 2255
Wire Wire Line
	8345 625  10835 625 
$Comp
L power:+5V #PWR0103
U 1 1
P 7745 625
F 0 "#PWR0103" H 7745 475 50  0001 C CNN
F 1 "+5V" H 7645 645 50  0000 C CNN
F 2 "" H 7745 625 50  0001 C CNN
F 3 "" H 7745 625 50  0001 C CNN
	1    7745 625 
	1    0    0    -1  
$EndComp
$Comp
L power:+5V #PWR0104
U 1 1
P 6580 620
F 0 "#PWR0104" H 6580 470 50  0001 C CNN
F 1 "+5V" H 6490 645 50  0000 C CNN
F 2 "" H 6580 620 50  0001 C CNN
F 3 "" H 6580 620 50  0001 C CNN
	1    6580 620 
	1    0    0    -1  
$EndComp
$Comp
L power:GND #PWR0105
U 1 1
P 7180 620
F 0 "#PWR0105" H 7180 370 50  0001 C CNN
F 1 "GND" H 7185 447 50  0000 C CNN
F 2 "" H 7180 620 50  0001 C CNN
F 3 "" H 7180 620 50  0001 C CNN
	1    7180 620 
	1    0    0    -1  
$EndComp
Wire Wire Line
	895  5085 895  5480
Wire Wire Line
	895  7250 970  7250
Connection ~ 895  5085
Wire Wire Line
	970  6860 895  6860
Connection ~ 895  6860
Wire Wire Line
	895  6860 895  7250
Wire Wire Line
	970  5925 895  5925
Connection ~ 895  5925
Wire Wire Line
	895  5925 895  6350
Wire Wire Line
	970  6350 895  6350
Connection ~ 895  6350
Wire Wire Line
	895  6350 895  6860
Wire Wire Line
	970  5480 895  5480
Connection ~ 895  5480
Wire Wire Line
	895  5480 895  5925
Text Notes 4850 7450 0    51   ~ 0
NOTE:  \nConnector J1 even pins 2 - 32 correspond to \noriginal Pegasus pins 1 - 16 and can be fitted \nwith a 16x1 header as in original design if required.\nThe 34 pin dual row header OPTION is added \nto allow easier wiring using IDC headers, and \nalso allows for a power on LED and a Cassette \ntape RX data LED.
$EndSCHEMATC
